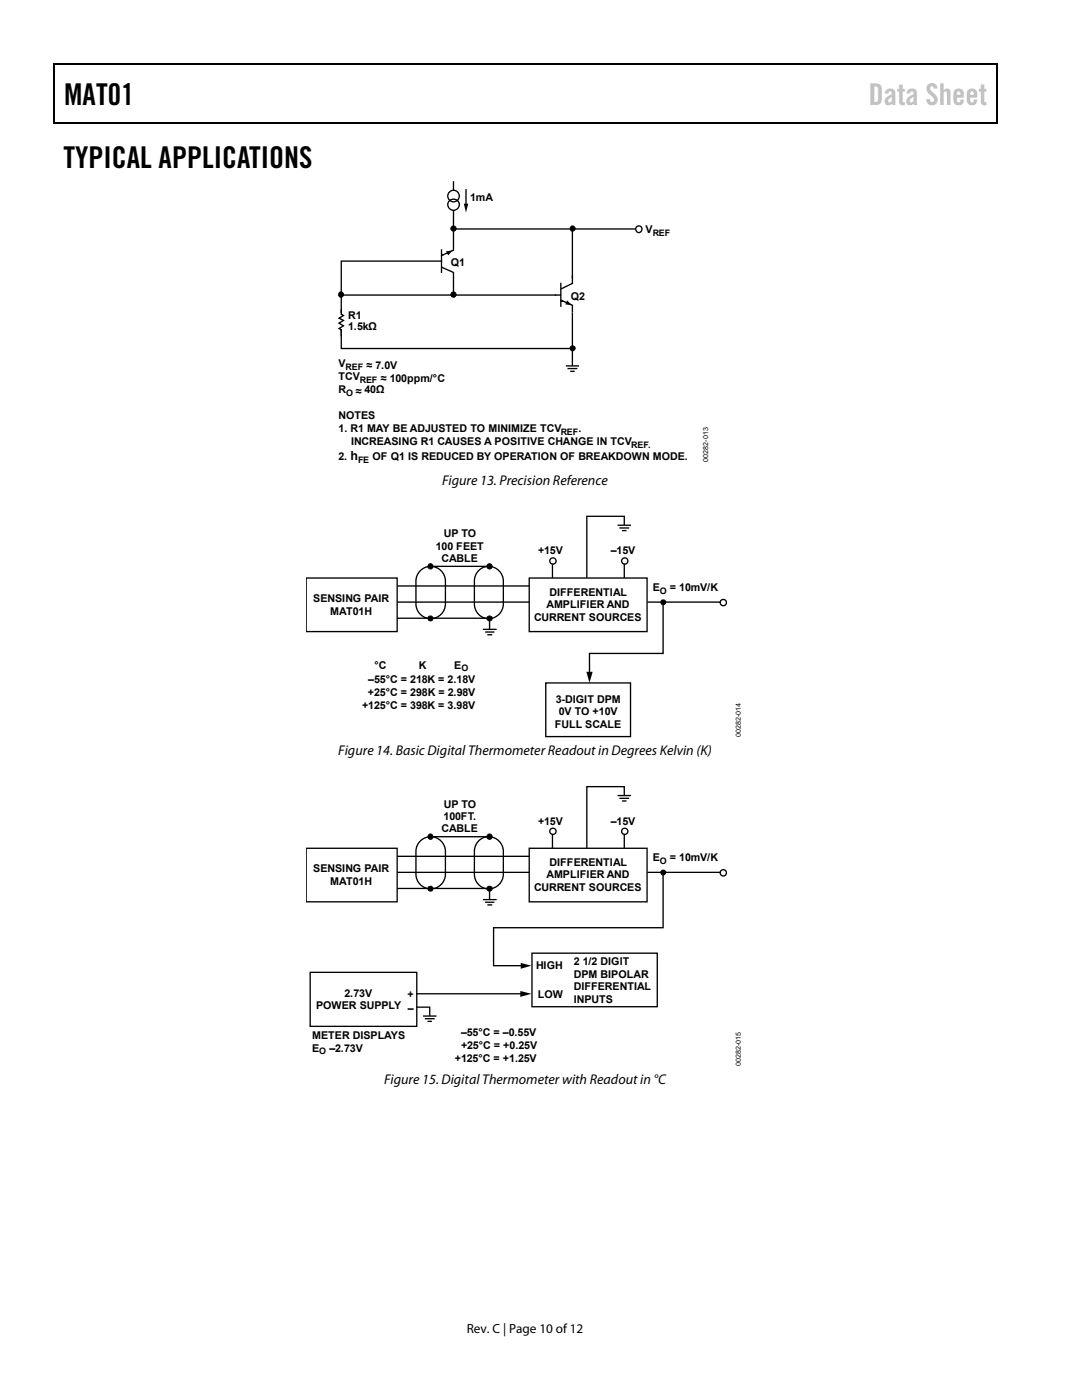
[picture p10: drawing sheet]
<svg xmlns="http://www.w3.org/2000/svg" width="216mm" height="279mm" viewBox="0 0 216 279" stroke-linecap="round" stroke-linejoin="round" font-family="sans-serif">
<path d="M10.7 12.7h.2v1h-.2zM198.9 12.7h.2v1h-.2zM198.9 12.7h.2v.3h-.2zM133.2 24.4h.3v.3h-.3zM198.9 24.4h.2v.3h-.2z" fill="#000"/>
<path d="M10.7 12.8h188.2M10.8 13.7v11M199 13.7v11M198.9 24.5h-188.2" fill="none" stroke="#000" stroke-width=".25"/>
<g fill="none" stroke="#000" stroke-width=".27">
<path d="M90.5 36.3v1.7M68.2 58.9h43.6M88.1 52.1h-20v17.5h46.3M88.1 49.9v4.4M88.2 50.9h.1M88.2 53.4l2.2 .9M90.4 50l-2.2 1M90.5 42.2v7.7M90.5 54.4v4.5M111.9 56.6v4.5M112 59.9l2.2 1M114.2 56.6l-2.2 1"/>
<path d="M114.2 45.8v10.7M112 60.1h.1M112.9 73h2.6M113.2 73.6h2M113.8 74.1h.9M114.2 61v1.3M114.2 62.5v6.5M114.2 69.8v3.1"/>
<circle cx="90.5" cy="39.1" r="1.15"/>
<circle cx="90.5" cy="40.8" r="1.14"/>
</g>
<path d="M89 50.2l1.3-.2-.9 1zM113.2 59.9l.9 1-1.3-.2z" fill="#000"/>
<circle cx="127.5" cy="45.8" r=".65" fill="#fff" stroke="#000" stroke-width=".27"/>
<g fill="#000" stroke="#000" stroke-width=".2">
<circle cx="90.5" cy="58.8" r=".52"/>
<circle cx="90.5" cy="45.6" r=".52"/>
<circle cx="114.2" cy="45.6" r=".52"/>
<circle cx="114.3" cy="69.5" r=".51"/>
</g>
<circle cx="68" cy="58.8" r=".52" fill="#000"/>
<circle cx="68" cy="58.8" r=".52" fill="none" stroke="#000" stroke-width=".2"/>
<path d="M90.5 45.7h36.2" fill="none" stroke="#000" stroke-width=".27"/>
<path d="M67.8 62.4l.5 .2v3.1l-.5-.1z" fill="#fff"/>
<path d="M93 37.9v3.1M68.1 61.7v1l.4 .3-.9 .5 .9 .4-.9 .6 .9 .5-.9 .6 .5 .2v1.3M123.2 104.8h2.7M123.6 105.4h1.9M124.1 105.9h.9M124.6 104.6v-1.6h-7.5v12.2M96.4 125.6h2.7M96.8 126.1h1.9M97.2 126.7h1M97.7 123.8v1.6" fill="none" stroke="#000" stroke-width=".27"/>
<path d="M92.5 40.6h.9l-.4 1.8z" fill="#000"/>
<g fill="#000" stroke="#000" stroke-width=".2">
<circle cx="85.9" cy="113" r=".51"/>
<circle cx="97.7" cy="113" r=".52"/>
<circle cx="85.9" cy="123.4" r=".5"/>
<circle cx="97.7" cy="123.4" r=".51"/>
<circle cx="132.3" cy="120.2" r=".5"/>
</g>
<circle cx="144.3" cy="120.3" r=".63" fill="#fff" stroke="#000" stroke-width=".27"/>
<path d="M61.1 115.4h18.1v10.6h-18.1zM105.6 115.4h23.5v10.6h-23.5zM108.9 136.3h16.9v10.7h-16.9zM129.2 120.2h14.6" fill="none" stroke="#000" stroke-width=".27"/>
<circle cx="110.3" cy="112" r=".63" fill="#fff" stroke="#000" stroke-width=".27"/>
<path d="M110.2 112.5v2.9" fill="none" stroke="#000" stroke-width=".27"/>
<circle cx="124.7" cy="112" r=".63" fill="#fff" stroke="#000" stroke-width=".27"/>
<g fill="none" stroke="#000" stroke-width=".27">
<path d="M79.2 116.9h26.4M83.6 114.1a2.94 2.94 0 0 1 3.3-.9 2.94 2.94 0 0 1 2 2.8v4.5a2.94 2.94 0 0 1-3 3 2.94 2.94 0 0 1-2.9-3v-1.7a9.8 9.8 0 0 1 .3-4.1zM85.9 113h11.6M95.7 113.7a2.91 2.91 0 0 1 3.1-.4 2.91 2.91 0 0 1 1.6 2.7v4.5a2.89 2.89 0 0 1-2.9 3 2.89 2.89 0 0 1-2.8-3v-1.7a10.4 10.4 0 0 1 .2-4.1zM124.6 112.5v2.9M79.2 120.2h26.4M79.2 123.4h18.3M132.3 120.5v9.9h-14.7v4.1M123.2 158.8h2.7M123.6 159.3h1.9M124.1 159.9h.9M124.6 158.6v-1.6h-7.5v12.1"/>
<path d="M83.3 201h2.4v1.6M84.4 202.8h2.7M84.8 203.3h1.9M85.3 203.8h.9"/>
</g>
<path d="M117 134.1h1.3l-.7 2.2z" fill="#000"/>
<g fill="#000" stroke="#000" stroke-width=".2">
<circle cx="85.9" cy="167" r=".51"/>
<circle cx="85.9" cy="177.4" r=".5"/>
<circle cx="97.7" cy="167" r=".53"/>
<circle cx="97.7" cy="177.4" r=".51"/>
<circle cx="132.3" cy="174.1" r=".5"/>
</g>
<circle cx="144.3" cy="174.2" r=".63" fill="#fff" stroke="#000" stroke-width=".27"/>
<path d="M61.1 169.3h18.1v10.7h-18.1zM105.6 169.3h23.5v10.7h-23.5zM129.2 174.1h14.6M61.9 194.1h21.3v10.7h-21.3zM106.2 190.2h24.9v10.7h-24.9z" fill="none" stroke="#000" stroke-width=".27"/>
<circle cx="110.3" cy="165.9" r=".62" fill="#fff" stroke="#000" stroke-width=".27"/>
<path d="M110.2 166.4v2.9" fill="none" stroke="#000" stroke-width=".27"/>
<circle cx="124.7" cy="165.9" r=".62" fill="#fff" stroke="#000" stroke-width=".27"/>
<g fill="none" stroke="#000" stroke-width=".27">
<path d="M79.2 174.1h26.4M79.2 170.9h26.4M79.2 177.3h18.3M83.6 168.1a2.94 2.94 0 0 1 3.3-1 2.94 2.94 0 0 1 2 2.8v4.6a2.94 2.94 0 0 1-3 2.9 2.94 2.94 0 0 1-2.9-2.9v-1.7a9.7 9.7 0 0 1 .3-4.2zM85.9 167h11.6M95.7 167.6a2.91 2.91 0 0 1 3.1-.3 2.91 2.91 0 0 1 1.6 2.6v4.6a2.89 2.89 0 0 1-2.9 2.9 2.89 2.89 0 0 1-2.8-2.9v-1.7a10.2 10.2 0 0 1 .2-4.2zM96.4 179.5h2.7M97.7 177.8v1.5M124.6 166.4v2.9M132.3 174.5v10.6h-33.8v7.6h5.8M83.2 198.3h21.1M96.8 180.1h1.9"/>
<path d="M97.2 180.6h1"/>
</g>
<path d="M103.8 197.8l2.2 .5-2.2 .6zM103.9 192.2l2.1 .5-2.1 .6z" fill="#000"/>
<g font-size="6">
<text x="12.8" y="21">MAT01</text>
<text x="12.7" y="33.6">TYPICAL APPLICATIONS</text>
</g>
<text font-size="6" fill="#c0c0c0" x="173.3" y="21">Data Sheet</text>
<g font-size="2.8">
<text x="88.2" y="96.8">Figure 13. Precision Reference</text>
<text x="67.5" y="150.7">Figure 14. Basic Digital Thermometer Readout in Degrees Kelvin (K)</text>
<text x="76.6" y="216.4">Figure 15. Digital Thermometer with Readout in °C</text>
</g>
<text font-size="2.6" x="93.2" y="266">Rev. C | Page 10 of 12</text>
<text font-size="2.5" x="69.9" y="91.8">h</text>
<g font-size="2.1">
<text x="93.8" y="40">1mA</text>
<text x="128.8" y="46.6">V</text>
<text x="89.9" y="53.1">Q1</text>
<text x="113.9" y="59.8">Q2</text>
<text x="69.5" y="63.7">R1</text>
<text x="69.5" y="65.9">1.5kΩ</text>
<text x="67.5" y="73.3">V</text>
<text x="67.5" y="75.8">TCV</text>
<text x="73.2" y="73.6">≈ 7.0V</text>
<text x="76" y="76.2">≈ 100ppm/°C</text>
<text x="67.5" y="78.4">R</text>
<text x="67.5" y="83.7">NOTES</text>
<text x="71" y="78.8">≈ 40Ω</text>
<text x="67.5" y="86.3">1. R1 MAY BE ADJUSTED TO MINIMIZE TCV</text>
<text x="70" y="88.8">INCREASING R1 CAUSES A POSITIVE CHANGE IN TCV</text>
<text x="115.4" y="86.3">.</text>
<text x="67.5" y="91.8">2.</text>
<text x="74.3" y="91.8">OF Q1 IS REDUCED BY OPERATION OF BREAKDOWN MODE.</text>
<text x="88.5" y="107.2">UP TO</text>
<text x="86.9" y="109.7">100 FEET</text>
<text x="88.1" y="112.2">CABLE</text>
<text x="107.4" y="110.6">+15V</text>
<text x="121.9" y="110.6">–15V</text>
<text x="109.7" y="118.9">DIFFERENTIAL</text>
<text x="130.2" y="117.9">E</text>
<text x="133.7" y="117.9">= 10mV/K</text>
<text x="62.5" y="120.1">SENSING PAIR</text>
<text x="65.9" y="122.6">MAT01H</text>
<text x="106.6" y="123.9">CURRENT SOURCES</text>
<text x="109" y="121.4">AMPLIFIER AND</text>
<text x="73.5" y="136.3">–55°C = 218K = 2.18V</text>
<text x="74.7" y="133.4">°C</text>
<text x="83.6" y="133.4">K</text>
<text x="90.6" y="133.4">E</text>
<text x="72.2" y="141.4">+125°C = 398K = 3.98V</text>
<text x="73.4" y="138.9">+25°C = 298K = 2.98V</text>
<text x="110.9" y="140.2">3-DIGIT DPM</text>
<text x="111.5" y="142.7">0V TO +10V</text>
<text x="110.7" y="145.2">FULL SCALE</text>
<text x="88.5" y="161.2">UP TO</text>
<text x="88.1" y="166.1">CABLE</text>
<text x="88.5" y="163.6">100FT.</text>
<text x="107.4" y="164.6">+15V</text>
<text x="121.9" y="164.6">–15V</text>
<text x="109.7" y="172.8">DIFFERENTIAL</text>
<text x="130.2" y="171.9">E</text>
<text x="133.7" y="171.9">= 10mV/K</text>
<text x="62.5" y="174.1">SENSING PAIR</text>
<text x="65.9" y="176.6">MAT01H</text>
<text x="106.6" y="177.8">CURRENT SOURCES</text>
<text x="109" y="175.3">AMPLIFIER AND</text>
<text x="107" y="193.4">HIGH</text>
<text x="114.5" y="192.7">2 1/2 DIGIT</text>
<text x="114.5" y="195.2">DPM BIPOLAR</text>
<text x="114.5" y="197.7">DIFFERENTIAL</text>
<text x="63.1" y="201.4">POWER SUPPLY –</text>
<text x="68.7" y="198.9">2.73V</text>
<text x="81.3" y="199.1">+</text>
<text x="107.3" y="199.1">LOW</text>
<text x="114.5" y="200.2">INPUTS</text>
<text x="62.3" y="207.4">METER DISPLAYS</text>
<text x="62.3" y="209.9">E</text>
<text x="65.7" y="209.9">–2.73V</text>
<text x="92" y="206.8">–55°C = –0.55V</text>
<text x="92" y="209.4">+25°C = +0.25V</text>
<text x="90.7" y="211.9">+125°C = +1.25V</text>
</g>
<g font-size="1.8">
<text x="130.2" y="47.1">REF</text>
<text x="69" y="73.8">REF</text>
<text x="71.8" y="76.4">REF</text>
<text x="69.1" y="79">O</text>
<text x="111.9" y="86.8">REF</text>
<text x="125.9" y="89.3">REF.</text>
<text x="71.4" y="92.4">FE</text>
<text x="131.7" y="118.4">O</text>
<text x="92.1" y="133.9">O</text>
<text x="131.7" y="172.4">O</text>
<text x="63.7" y="210.4">O</text>
</g>
<g font-size="1.4">
<text x="141.3" y="92.1" transform="rotate(-90 141.3 92.1)">00282-013</text>
<text x="147.8" y="147.1" transform="rotate(-90 147.8 147.1)">00282-014</text>
<text x="147.8" y="212.7" transform="rotate(-90 147.8 212.7)">00282-015</text>
</g>
</svg>
